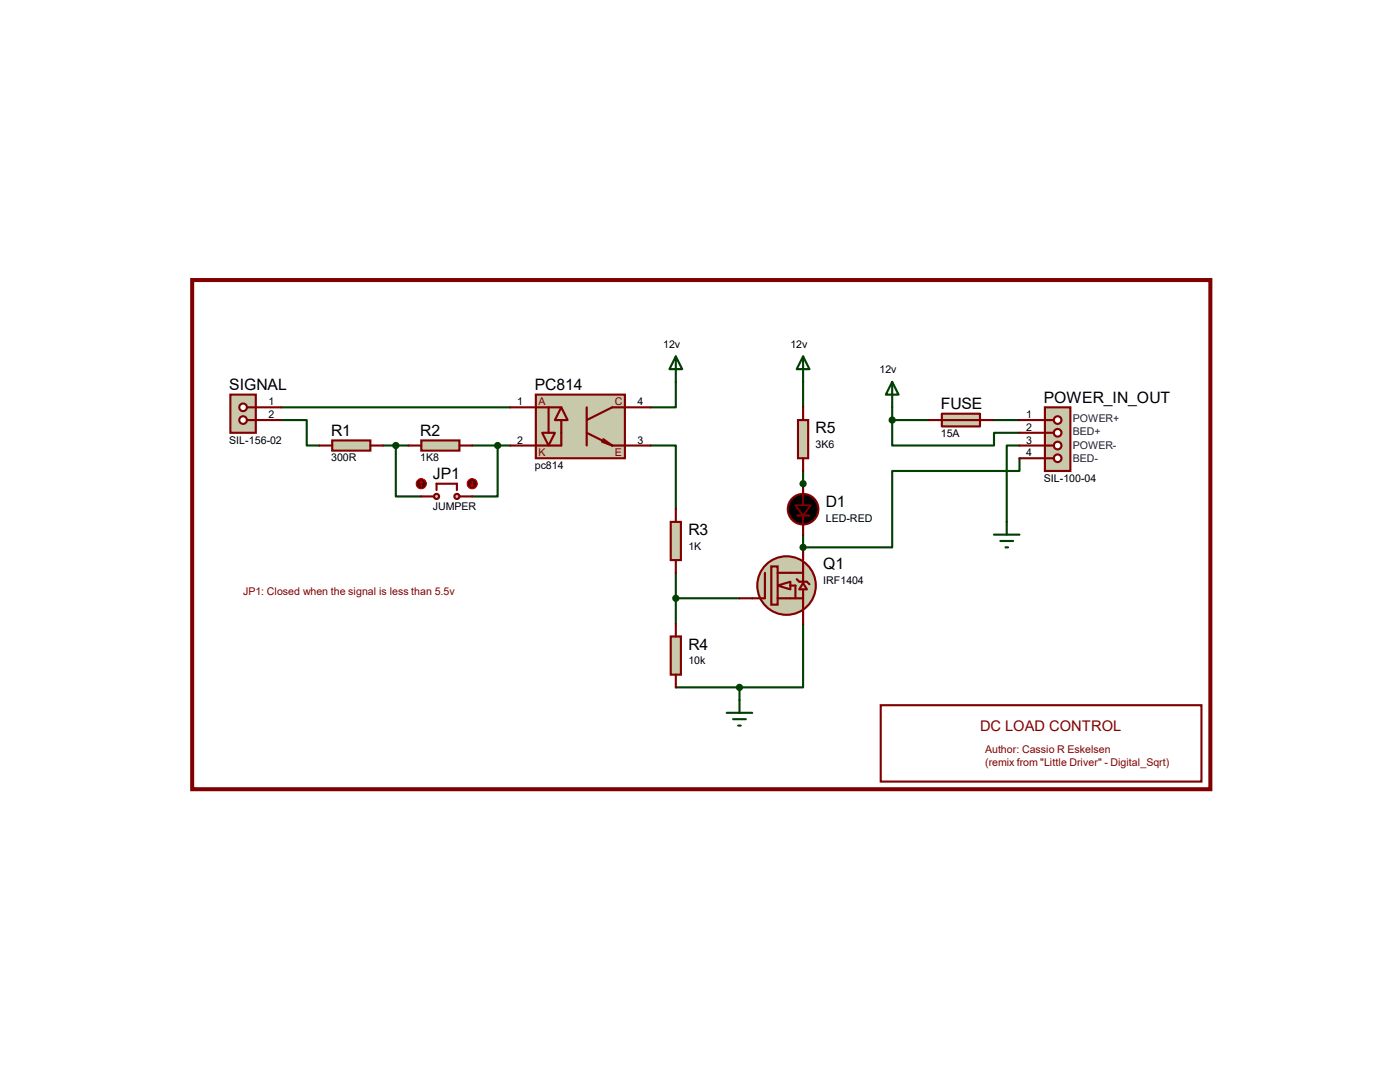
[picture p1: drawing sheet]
<svg xmlns="http://www.w3.org/2000/svg" width="279mm" height="216mm" viewBox="0 0 279 216" stroke-linecap="round" stroke-linejoin="round" font-family="sans-serif">
<g fill="none" stroke="#004000" stroke-width=".42">
<path d="M134.9 76.2v5.1h-5.1M160.3 76.2v5.1M56.1 83.8h5.1v5.1h2.6M56.1 81.3h45.8M76.5 88.9h5M79 88.9v10.2h5.1M94.2 88.9h7.7M99.3 88.9v10.2h-5.1M129.8 88.9h5.1v12.7M160.3 94v2.5M203.5 88.9h-2.6v15.2M134.9 114.3v10.2"/>
<path d="M134.9 119.4h12.7M134.9 137.2h12.7M147.6 137.2v2.5M160.3 124.5v12.7h-12.7"/>
</g>
<circle cx="160.3" cy="96.5" r=".21" fill="#004000"/>
<path d="M178.1 81.3v7.6h20.3v-2.5h5.1M160.3 106.7v2.5" fill="none" stroke="#004000" stroke-width=".42"/>
<circle cx="160.3" cy="109.2" r=".21" fill="#004000"/>
<path d="M178.1 83.8h7.3M198.1 83.8h5.4M203.5 91.4v2.6h-25.4v15.2h-17.8" fill="none" stroke="#004000" stroke-width=".42"/>
<g fill="#c8c8aa" stroke="#800000" stroke-width=".42">
<path d="M155.2 116.8l2.5-.7v1.5z"/>
<path d="M153.9 113h1.3v7.6h-1.3z"/>
<circle cx="157" cy="116.8" r="5.8"/>
</g>
<path d="M152.7 114.3v5.1h-2.6M155.2 119.4h5.1M155.2 114.3h5.1M157.7 116.8h1v2.6" fill="none" stroke="#800000" stroke-width=".42"/>
<path d="M160.3 116.3l.7 1.3h-1.5z" fill="#c8c8aa" stroke="#800000" stroke-width=".42"/>
<path d="M147.6 119.4h2.5M159 115.6l.5 .5h1.5l.5 .5M160.3 109.2v2.6M160.3 112v4.1M160.3 117.6v6.9" fill="none" stroke="#800000" stroke-width=".42"/>
<path d="M46 78.7h5.1v7.7h-5.1z" fill="#c8c8aa" stroke="#800000" stroke-width=".42"/>
<path d="M49.3 81.3h1.8" fill="none" stroke="#800000" stroke-width=".42"/>
<circle cx="48.5" cy="83.8" r=".76" fill="#fff" stroke="#800000" stroke-width=".42"/>
<path d="M49.3 83.8h1.8" fill="none" stroke="#800000" stroke-width=".42"/>
<circle cx="48.5" cy="81.3" r=".76" fill="#fff" stroke="#800000" stroke-width=".42"/>
<path d="M51.1 81.3h5M51.1 83.8h5" fill="none" stroke="#800000" stroke-width=".42"/>
<path d="M208.5 81.3h5.1v12.7h-5.1z" fill="#c8c8aa" stroke="#800000" stroke-width=".42"/>
<path d="M208.5 83.8h1.8" fill="none" stroke="#800000" stroke-width=".42"/>
<circle cx="211.1" cy="86.4" r=".76" fill="#fff" stroke="#800000" stroke-width=".42"/>
<path d="M208.5 86.4h1.8" fill="none" stroke="#800000" stroke-width=".42"/>
<circle cx="211.1" cy="88.9" r=".76" fill="#fff" stroke="#800000" stroke-width=".42"/>
<path d="M208.5 88.9h1.8" fill="none" stroke="#800000" stroke-width=".42"/>
<circle cx="211.1" cy="91.4" r=".76" fill="#fff" stroke="#800000" stroke-width=".42"/>
<path d="M208.5 91.4h1.8" fill="none" stroke="#800000" stroke-width=".42"/>
<circle cx="211.1" cy="83.8" r=".76" fill="#fff" stroke="#800000" stroke-width=".42"/>
<path d="M203.5 83.8h5M203.5 86.4h5M203.5 88.9h5M203.5 91.4h5" fill="none" stroke="#800000" stroke-width=".42"/>
<g fill="none" stroke="#004000" stroke-width=".42">
<path d="M134.9 71.1l1.2 2.6h-2.5zM134.9 71.1v5.1M160.3 71.1l1.2 2.6h-2.5zM160.3 71.1v5.1M178.1 76.2l1.2 2.5h-2.5zM178.1 76.2v5.1M198.4 106.7h5.1M199.6 107.9h2.6M200.7 109.2h.5M200.9 104.1v2.6M147.6 139.7v2.5M145 142.2h5.1"/>
<path d="M146.3 143.5h2.5M147.3 144.8h.5"/>
</g>
<g fill="#c8c8aa" stroke="#800000" stroke-width=".42">
<path d="M106.9 78.7h17.8v12.7h-17.8z"/>
<path d="M108.2 86.4h2.5l-1.2 2.5z"/>
</g>
<path d="M106.9 81.3h5.1M109.5 81.3v5.1M112 86.4v2.5h-5.1M117.1 81.3v7.6M117.1 86.4l5.1 2.5M120.1 88.1l2.1 .8M120.4 87.6l1.8 1.3M122.2 88.9h2.5M124.7 81.3h-2.5l-5.1 2.5" fill="none" stroke="#800000" stroke-width=".42"/>
<path d="M112 81.3l1.3 2.5h-2.6z" fill="#c8c8aa" stroke="#800000" stroke-width=".42"/>
<path d="M101.9 81.3h5M101.9 88.9h5M112 83.8v2.6M124.7 81.3h5.1M124.7 88.9h5.1" fill="none" stroke="#800000" stroke-width=".42"/>
<path d="M66.3 87.9h7.6v2h-7.6z" fill="#c8c8aa" stroke="#800000" stroke-width=".42"/>
<path d="M63.8 88.9h2.5M73.9 88.9h2.6" fill="none" stroke="#800000" stroke-width=".42"/>
<path d="M84.1 87.9h7.6v2h-7.6z" fill="#c8c8aa" stroke="#800000" stroke-width=".42"/>
<path d="M81.5 88.9h2.6M87.1 97.8v-1.3h4.1v1.3M91.7 88.9h2.5" fill="none" stroke="#800000" stroke-width=".42"/>
<g fill="#c8c8aa" stroke="#800000" stroke-width=".42">
<circle cx="87.1" cy="99.1" r=".51"/>
<circle cx="91.2" cy="99.1" r=".51"/>
</g>
<path d="M84.1 99.1h2.5M91.7 99.1h2.5" fill="none" stroke="#800000" stroke-width=".42"/>
<circle cx="84.1" cy="96.5" r="1.02" fill="#400000" stroke="#f00" stroke-width=".21"/>
<path d="M84.1 96l-.3 .3M84.1 96l.2 .3M84.1 96v1" fill="none" stroke="#f00" stroke-width=".21"/>
<circle cx="94.2" cy="96.5" r="1.02" fill="#400000" stroke="#f00" stroke-width=".21"/>
<path d="M94 96.8l.2 .2M94.2 96v1M94.5 96.8l-.3 .2" fill="none" stroke="#f00" stroke-width=".21"/>
<g fill="#004000" stroke="#004000" stroke-width=".42">
<circle cx="79" cy="88.9" r=".51"/>
<circle cx="99.3" cy="88.9" r=".51"/>
</g>
<path d="M133.9 104.1h2v7.7h-2z" fill="#c8c8aa" stroke="#800000" stroke-width=".42"/>
<path d="M134.9 101.6v2.5M134.9 111.8v2.5" fill="none" stroke="#800000" stroke-width=".42"/>
<path d="M133.9 127h2v7.6h-2z" fill="#c8c8aa" stroke="#800000" stroke-width=".42"/>
<path d="M134.9 124.5v2.5M134.9 134.6v2.6" fill="none" stroke="#800000" stroke-width=".42"/>
<circle cx="134.9" cy="119.4" r=".51" fill="#004000" stroke="#004000" stroke-width=".42"/>
<path d="M159.3 83.8h2v7.6h-2z" fill="#c8c8aa" stroke="#800000" stroke-width=".42"/>
<path d="M160.3 81.3v2.5M160.3 91.4v2.6M160.3 96.5v4.3M160.3 102.9v3.8" fill="none" stroke="#800000" stroke-width=".42"/>
<g fill="#004000" stroke="#004000" stroke-width=".42">
<circle cx="147.6" cy="137.2" r=".51"/>
<circle cx="160.3" cy="96.5" r=".51"/>
<circle cx="178.1" cy="83.8" r=".51"/>
<circle cx="160.3" cy="109.2" r=".51"/>
</g>
<circle cx="160.3" cy="101.6" r="3" fill="#000" stroke="#800000" stroke-width=".42"/>
<path d="M159 102.9h2.5" fill="none" stroke="#800000" stroke-width=".38"/>
<path d="M158.7 100.8h3.1l-1.5 2.1z" fill="#000" stroke="#800000" stroke-width=".38"/>
<path d="M188 82.5h7.6v2.6h-7.6z" fill="#c8c8aa" stroke="#800000" stroke-width=".42"/>
<path d="M185.4 83.8h12.7" fill="none" stroke="#800000" stroke-width=".42"/>
<path d="M38.4 55.9h203.2v101.6h-203.2z" fill="none" stroke="#800000" stroke-width=".8"/>
<path d="M175.8 140.7h64v15.3h-64z" fill="#fff" stroke="#800000" stroke-width=".42"/>
<g font-size="3.1">
<text x="45.8" y="77.9">SIGNAL</text>
<text x="106.7" y="77.9">PC814</text>
<text x="187.7" y="81.7">FUSE</text>
<text x="208.3" y="80.4">POWER_IN_OUT</text>
<text x="66.1" y="87">R1</text>
<text x="83.9" y="87">R2</text>
<text x="162.8" y="86.4">R5</text>
<text x="86.4" y="95.6">JP1</text>
<text x="164.8" y="101.2">D1</text>
<text x="137.4" y="106.8">R3</text>
<text x="164.3" y="113.6">Q1</text>
<text x="137.4" y="129.6">R4</text>
</g>
<text font-size="2.9" fill="#800000" x="195.6" y="145.9">DC LOAD CONTROL</text>
<g font-size="2.1">
<text x="132.3" y="69.3">12v</text>
<text x="157.7" y="69.3">12v</text>
<text x="175.5" y="74.4">12v</text>
<text x="53.6" y="80.9">1</text>
<text x="53.6" y="83.4">2</text>
<text x="103.2" y="80.9">1</text>
<text x="127.3" y="80.9">4</text>
<text x="204.8" y="83.4">1</text>
<text x="45.8" y="88.5">SIL-156-02</text>
<text x="103.2" y="88.5">2</text>
<text x="127.3" y="88.5">3</text>
<text x="162.8" y="89.4">3K6</text>
<text x="187.7" y="87.2">15A</text>
<text x="204.8" y="86">2</text>
<text x="204.8" y="88.5">3</text>
<text x="66.1" y="92.1">300R</text>
<text x="83.9" y="92.1">1K8</text>
<text x="106.7" y="93.6">pc814</text>
<text x="204.8" y="91.1">4</text>
<text x="86.4" y="101.7">JUMPER</text>
<text x="208.3" y="96.1">SIL-100-04</text>
<text x="164.8" y="104.1">LED-RED</text>
<text x="137.4" y="109.7">1K</text>
<text x="164.3" y="116.5">IRF1404</text>
<text x="137.4" y="132.5">10k</text>
</g>
<g font-size="2.1" fill="#800000">
<text x="107.5" y="80.8">A</text>
<text x="122.7" y="80.8">C</text>
<text x="107.5" y="90.9">K</text>
<text x="122.7" y="90.9">E</text>
<text x="48.5" y="118.8">JP1: Closed when the signal is less than 5.5v</text>
<text x="196.6" y="150.3">Author: Cassio R Eskelsen</text>
<text x="196.6" y="152.8">(remix from &quot;Little Driver&quot; - Digital_Sqrt)</text>
</g>
<g font-size="2.1" fill="#000080">
<text x="214.1" y="84.2">POWER+</text>
<text x="214.1" y="89.6">POWER-</text>
<text x="214.1" y="86.8">BED+</text>
<text x="214.1" y="92.1">BED-</text>
</g>
</svg>
